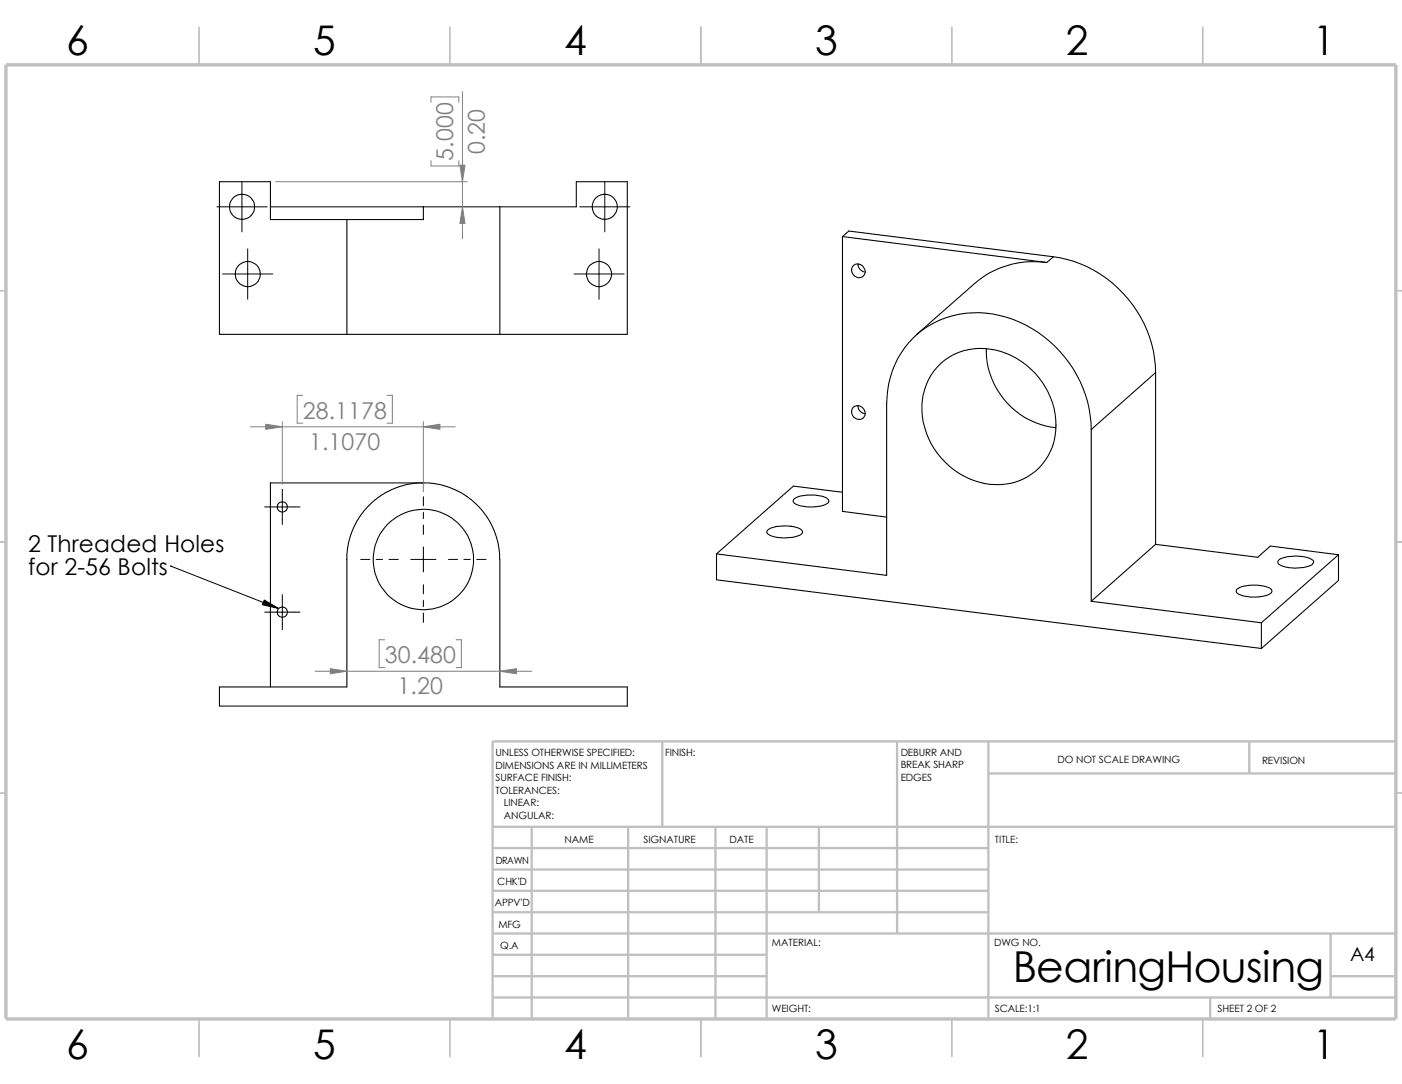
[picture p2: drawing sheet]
<svg xmlns="http://www.w3.org/2000/svg" width="279mm" height="216mm" viewBox="0 0 279 216" stroke-linecap="round" stroke-linejoin="round" font-family="sans-serif">
<g fill="none" stroke="#c0c0c0" stroke-width=".34">
<path d="M39.7 5.4v7.5M89.7 5.4v7.5M139.7 5.4v7.5M189.7 5.4v7.5M239.7 5.4v7.5M-.1 57.9h1.3M278.2 57.9h1.2M-.1 107.9h1.3M278.2 107.9h1.2M-.1 157.9h1.3M278.2 157.9h1.2M39.7 202.9v7.5"/>
<path d="M89.7 202.9v7.5M139.7 202.9v7.5M189.7 202.9v7.5M239.7 202.9v7.5"/>
</g>
<g fill="none" stroke="#c0c0c0" stroke-width=".47">
<path d="M132 147.7v17M178.8 147.7v38.2M197 147.7v55.2M197 154.1h81.2M249 147.7v6.4M278.2 147.7h-180v55.2M98.2 164.7h180M98.2 177.4h98.8M98.2 173.2h98.8M98.2 168.9h98.8M106 164.7v38.2M125.2 164.7v38.2"/>
<path d="M142.6 164.7v38.2M152.8 164.7v38.2M163.2 164.7v17M98.2 198.7h180M98.2 181.7h98.8M98.2 194.4h54.6M98.2 190.2h54.6M98.2 185.9h180M241.2 198.7v4.2M265.2 194.4h13M265.2 185.9v12.8"/>
</g>
<path d="M1.2 12.9h277v190h-277z" fill="none" stroke="#c0c0c0" stroke-width=".68" stroke-linecap="butt"/>
<g fill="none" stroke="#000" stroke-width=".21">
<path d="M53.9 41.2h30.5M69.1 43.7v22.9M84.4 41.2h15.2M84.4 41.2v2.5h-30.5v-7.5h-10.2v30.4h25.4M99.6 41.2h15.3v-5h10.1v30.4h-25.4M99.6 41.2v25.4M167.9 47.1v54.8l8.8 1.1M167.9 47.1l40.7 5.2M167.9 47.1l1.3-1.1 40.7 5.1M170.1 52.9a1.43 1.43 0 0 1 2 .3 1.43 1.43 0 0 1-.4 2 1.47 1.47 0 0 1-1.7-.5 1.47 1.47 0 0 1 .1-1.8zM171 52.6a1.59 1.59 0 0 0 1.4 1.6M208.6 52.3a18.2 18.2 0 0 0-14.4 4.2l-11.5 10.1"/>
<path d="M209.9 51.1l-1.3 1.2M209.9 51.1a23.9 23.9 0 0 1 20.4 23.1M69.1 66.6h30.5M186.8 73.1a12.6 12.6 0 0 1 15.8-1.7 15.2 15.2 0 0 1 7.2 17.5 11.7 11.7 0 0 1-14.6 7.2 15.5 15.5 0 0 1-11.2-17.5 11.6 11.6 0 0 1 2.8-5.5zM196.6 69.4a15.6 15.6 0 0 0 13.8 15.8M230.3 74.2l-12.8 11.4M230.3 74.2v34.2M84.4 96.2h-30.5v40.6M158.2 99.4a6.9 6.9 0 0 1 5.2-.6h.5l1 .6a.61 .61 0 0 1 .3 .6 .61 .61 0 0 1-.7 .5 8.2 8.2 0 0 1-6.2-.3 .53 .53 0 0 1-.1-.8zM167.9 98l-9.8-1.2-15.3 13.5M170.1 81.1a1.44 1.44 0 0 1 2 .3 1.44 1.44 0 0 1-.4 2 1.49 1.49 0 0 1-1.7-.5 1.49 1.49 0 0 1 .1-1.8zM171 80.8a1.59 1.59 0 0 0 1.4 1.6"/>
<path d="M217.5 85.6v34.2M217.5 85.6a23.9 23.9 0 0 0-22.5-23.3 17.7 17.7 0 0 0-18.3 18.1v34.2l-33.9-4.3M69.1 111.4l.2-2.2 .3-1.7 .6-1.8 1-2 1.4-2 1.4-1.5 2.7-2 2-1 1.8-.6 1.6-.3 2.2-.2 2.3 .2 1.6 .3 1.8 .6 2 1 2.7 2 2.3 2.7 1.5 2.8 .8 2.7 .3 3v25.4h25.4v3.8h-81.3v-3.8h25.4v-25.4M142.8 110.3v5.2l108.6 13.7M153 105.6a6.6 6.6 0 0 1 5.2-.7l.9 .3 .6 .3a.63 .63 0 0 1 .2 .7 .63 .63 0 0 1-.6 .4 8 8 0 0 1-6.2-.2 .49 .49 0 0 1-.1-.8zM217.5 119.8l33.9 4.2M230.3 108.4l20.4 2.6 2.5-2.2 13.5 1.7M230.3 108.4l-12.8 11.4M246.5 117.4a7.5 7.5 0 0 1 6.1-.4 .71 .71 0 0 1 .8 .4 .71 .71 0 0 1-.2 .8 7.8 7.8 0 0 1-6.6 0 .49 .49 0 0 1-.1-.8zM254.8 111.6a6.8 6.8 0 0 1 5.2-.7l1.2 .4a.6 .6 0 0 1 .6 .5 .6 .6 0 0 1-.3 .7 7.8 7.8 0 0 1-6.6-.1 .49 .49 0 0 1-.1-.8zM266.7 110.5l-15.3 13.5M266.7 110.5v5.1l-15.3 13.6"/>
<path d="M251.4 124v5.2"/>
<circle cx="48.2" cy="41.2" r="2.5"/>
<circle cx="49.4" cy="54.6" r="2.51"/>
<circle cx="119.4" cy="54.6" r="2.5"/>
<circle cx="120.5" cy="41.2" r="2.49"/>
<circle cx="56.3" cy="101" r="1.02"/>
<circle cx="84.4" cy="111.4" r="10"/>
<circle cx="56.3" cy="121.9" r="1.02"/>
</g>
<g fill="none" stroke="#000" stroke-width=".2">
<path d="M48.2 36.2v10M120.5 36.2v10M43.2 41.2h10.1M44.4 54.6h10M49.4 49.6v10M114.4 54.6h10M115.5 41.2h10M119.4 49.6v10M56.3 97.5v7M84.4 98.9v1.9M34 112.7h.1M34 112.7l21.5 8.5"/>
<path d="M52.7 101h7.1M56.3 118.4v7M71.9 111.4h1.8M75 111.4h1.2M77.5 111.4h1.9M81.9 111.4h5M84.4 102v1.3M84.4 104.6v1.8M84.4 108.9v5M84.4 116.5v1.8M84.4 119.5v1.3M89.4 111.4h1.8"/>
<path d="M92.5 111.4h1.2M95 111.4h1.9M52.7 121.9h7.1M84.4 122.1v1.9"/>
</g>
<path d="M92.2 18.2v29.3M54.9 36.2h38.2M85.9 20.4v-1.1h5.5v1.1M85.9 32v1.1h5.5v-1.1M60.3 78.7h-1.1v5.6h1.1M77.1 78.7h1.1v5.6h-1.1M49.9 85h40.8M56.3 84v12.4M84.4 84v14M62.8 133.7h43.2M76.7 127.4h-1.1v5.6h1.1M90.9 127.4h1v5.6h-1" fill="none" stroke="#808080" stroke-width=".2"/>
<g fill="#808080" stroke="#808080" stroke-width=".2">
<path d="M92.2 41.2l.5 3.3h-1z"/>
<path d="M91.7 32.9h1l-.5 3.3z"/>
<path d="M65.8 133.2l3.3 .5-3.3 .5z"/>
<path d="M99.6 133.7l3.3-.5v1z"/>
<path d="M84.4 85l3.3-.5v1z"/>
<path d="M53 84.5l3.3 .5-3.3 .5z"/>
</g>
<path d="M52.7 119.5l2.8 1.7-3.2-.8z" fill="#000" stroke="#000" stroke-width=".2"/>
<text font-size="8.5" x="201.8" y="195.7">BearingHousing</text>
<g font-size="8.1">
<text x="13.2" y="10.9">6</text>
<text x="62.4" y="10.9">5</text>
<text x="112.4" y="10.9">4</text>
<text x="162.4" y="10.9">3</text>
<text x="212.4" y="10.9">2</text>
<text x="261.7" y="10.9">1</text>
<text x="13.2" y="210.9">6</text>
<text x="62.4" y="210.9">5</text>
<text x="112.4" y="210.9">4</text>
<text x="162.4" y="210.9">3</text>
<text x="212.4" y="210.9">2</text>
<text x="261.7" y="210.9">1</text>
</g>
<g font-size="4.6" fill="#808080">
<text x="90.3" y="32" transform="rotate(-90 90.3 32)">5.000</text>
<text x="96.6" y="30.7" transform="rotate(-90 96.6 30.7)">0.20</text>
<text x="60.3" y="83.4">28.1178</text>
<text x="61.6" y="89.6">1.1070</text>
<text x="76.7" y="132">30.480</text>
<text x="79.2" y="138.3">1.20</text>
</g>
<g font-size="4.6">
<text x="5.6" y="110">2 Threaded Holes</text>
<text x="5.6" y="114.6">for 2-56 Bolts</text>
</g>
<text font-size="3.9" x="269.1" y="191.5">A4</text>
<g font-size="2">
<text x="98.8" y="150.6">UNLESS OTHERWISE SPECIFIED:</text>
<text x="98.8" y="153.1">DIMENSIONS ARE IN MILLIMETERS</text>
<text x="98.8" y="155.6">SURFACE FINISH:</text>
<text x="132.5" y="150.6">FINISH:</text>
<text x="179.5" y="155.5">EDGES</text>
<text x="179.5" y="150.5">DEBURR AND</text>
<text x="179.5" y="153">BREAK SHARP</text>
<text x="210.8" y="151.9">DO NOT SCALE DRAWING</text>
<text x="251.5" y="152.1">REVISION</text>
<text x="98.8" y="158.1">TOLERANCES:</text>
<text x="100.4" y="160.6">LINEAR:</text>
<text x="100.4" y="163.1">ANGULAR:</text>
<text x="112.5" y="168">NAME</text>
<text x="128.2" y="167.9">SIGNATURE</text>
<text x="145.4" y="167.9">DATE</text>
<text x="198.3" y="167.9">TITLE:</text>
<text x="98.8" y="172.1">DRAWN</text>
<text x="99.1" y="176.3">CHK'D</text>
<text x="98.6" y="180.4">APPV'D</text>
<text x="99.3" y="184.8">MFG</text>
<text x="99.7" y="189">Q.A</text>
<text x="153.8" y="188.5">MATERIAL:</text>
<text x="198.1" y="188.5">DWG NO.</text>
<text x="153.8" y="201.5">WEIGHT:</text>
<text x="198.2" y="201.6">SCALE:1:1</text>
<text x="242.7" y="201.6">SHEET 2 OF 2</text>
</g>
</svg>
